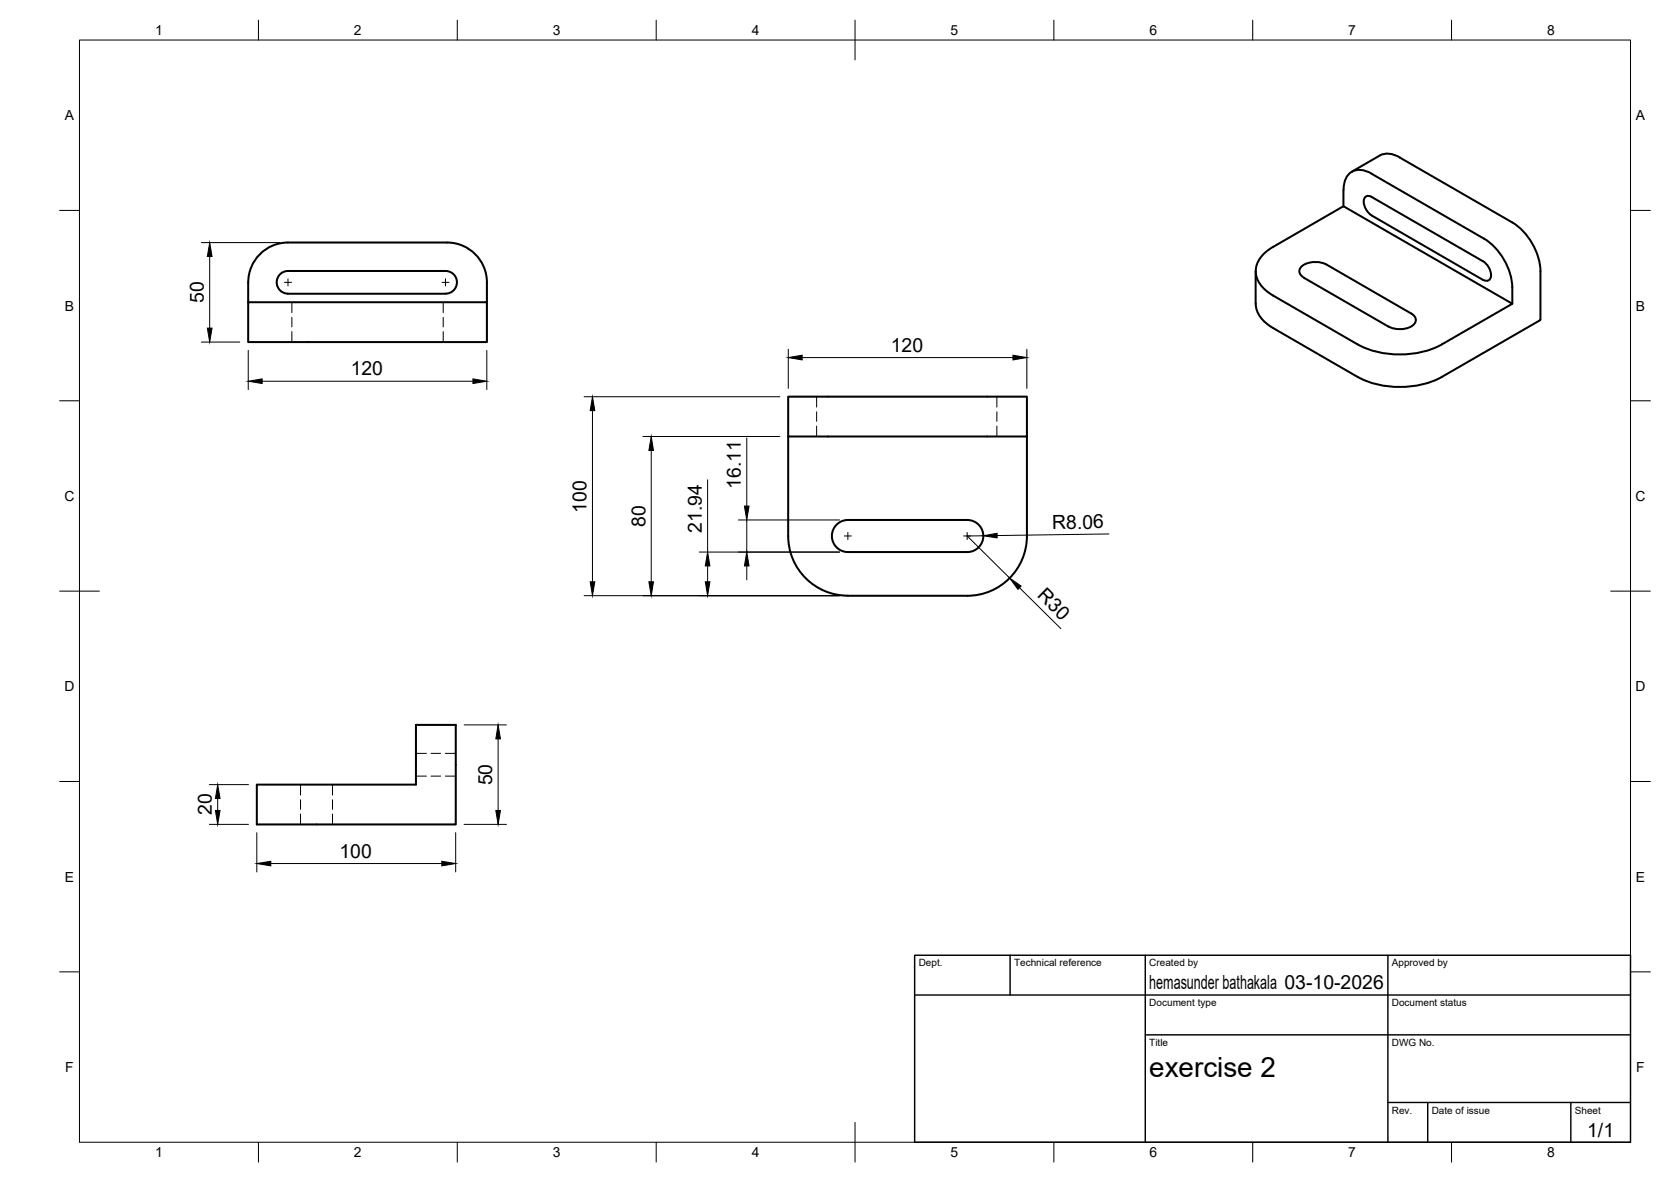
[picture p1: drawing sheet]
<svg xmlns="http://www.w3.org/2000/svg" width="420mm" height="297mm" viewBox="0 0 420 297" stroke-linecap="round" stroke-linejoin="round" font-family="sans-serif">
<!-- layer: Visible -->
<g fill="none" stroke="#000" stroke-width=".51">
<path d="M346.9 39.1l-7 4.1M347 39.1a5 5 0 0 1 5 .5M352 39.6l28.3 16.3a15.6 15.6 0 0 1 7 12.3v12.2l-24.7 14.3a23.4 23.4 0 0 1-21.2 0M344.9 43.7l28.3 16.3M344.9 43.6a4.5 4.5 0 0 0-5.9 .3 5.8 5.8 0 0 0-1.2 3.8v4.1M373.2 60a15.6 15.6 0 0 1 7 12.2l.1 4.1M62.4 76h60v10h-60zM70.6 68.7l1.2-.5 .6-.1h39.6a2.86 2.86 0 0 1 2.9 2.9 2.86 2.86 0 0 1-2.9 2.8h-39.6a2.85 2.85 0 0 1-2.7-1.9 2.85 2.85 0 0 1 .9-3.2zM112.4 60.9h-40a10 10 0 0 0-10 10v5.1M112.4 60.9a10 10 0 0 1 10 10v5.1M315.7 68.2v8.1a7.4 7.4 0 0 0 4.4 6.2l21.2 12.2M327.9 69.8l21.2 12.3"/>
<path d="M327.9 69.8a1.73 1.73 0 0 1-1.2-1.6 1.73 1.73 0 0 1 1.2-1.7 6.3 6.3 0 0 1 5.7 0l21.2 12.3M354.8 78.8a1.73 1.73 0 0 1 1.2 1.6 1.73 1.73 0 0 1-1.2 1.6 6.3 6.3 0 0 1-5.7 0M372.9 70.3a1.22 1.22 0 0 0 1.4 .1 1.22 1.22 0 0 0 .6-1.3l-.2-1.1-.5-1.1-1.3-1.2-28-16.2a1.22 1.22 0 0 0-1.4-.2 1.22 1.22 0 0 0-.6 1.3l.4 1.8 .7 1 .9 .7 28 16.2M198.2 99.7h60v10h-60zM341.3 86.5l-21.2-12.2a7.7 7.7 0 0 1-4.4-6.1 7.2 7.2 0 0 1 4.4-6.2l17.7-10.2 42.5 24.5-17.7 10.2a23.4 23.4 0 0 1-21.2 0M198.2 109.7v25a15 15 0 0 0 15 15M258.2 109.7v25a15 15 0 0 1-15 15h-30M213.2 130.7h30a4 4 0 0 1 4 4 4 4 0 0 1-4 4h-30M213.2 130.7a4 4 0 0 0-4 4 4 4 0 0 0 4 4M64.6 197.2h40v-15h10v25h-50z"/>
</g>
<!-- layer: Hidden -->
<g fill="none" stroke="#000" stroke-width=".25">
<path d="M73.4 76v2.6M73.4 79.8v2.4M111.4 76v2.6M111.4 79.8v2.4M73.4 83.3v2.7M111.4 83.3v2.7M205.3 99.7v2.6M250.7 99.7v2.6M205.3 103.5v2.4M205.3 107.1v2.6M250.7 103.5v2.4M250.7 107.1v2.6"/>
<path d="M75.6 197.2v2.6M83.6 197.2v2.6M104.6 195h2.6M104.6 189.3h2.6M108.4 195h2.4M108.4 189.3h2.4M112 195h2.6M112 189.3h2.6M75.6 201v2.4M75.6 204.6v2.6M83.6 201v2.4M83.6 204.6v2.6"/>
</g>
<!-- layer: BORDER -->
<g fill="none" stroke="#000" stroke-width=".25">
<path d="M20 10.1h390v276.9h-390zM65 5.1v5M115 5.1v5M165 5.1v5M215 5.1v10M265 5.1v5M315 5.1v5M365 5.1v5M15 52.9h5M410 52.9h5M15 100.7h5M410 100.7h5"/>
<path d="M15 148.6h10M405 148.6h10M15 196.4h5M410 196.4h5M15 244.2h5M410 244.2h5M65 287v5M115 287v5M165 287v5M215 282.1v9.9M265 287v5M315 287v5"/>
<path d="M365 287v5"/>
</g>
<!-- layer: TITLEBLOCK -->
<path d="M230 240.1h180v46.9h-180zM230 250h180M254 240.1v9.9M288 240.1v46.9M349 240.1v46.9M288 260.1h122M349 277.1h61M359 277.1v9.9M395 277.1v9.9" fill="none" stroke="#000" stroke-width=".36"/>
<!-- layer: Smart Centers -->
<path d="M71.5 71h1.8M72.4 70.1v1.7M111.1 71h1.8M112 70.1v1.7M212.3 134.7h1.8M213.2 133.8v1.8M242.3 134.7h1.8M243.2 133.8v1.8" fill="none" stroke="#000" stroke-width=".25"/>
<!-- layer: FD_Dimensions -->
<g fill="none" stroke="#000" stroke-width=".25">
<path d="M50.6 61h19.7M52.7 64.5v18M50.6 86h9.7M62.4 88.1v9.8M65.9 95.8h53M122.4 88.1v9.8M146.9 99.7h49.2M198.2 87.8v9.8M201.7 89.9h53M258.2 87.8v9.8M149 103.2v43M161.6 109.7h34.5"/>
<path d="M163.7 113.2v33M187.8 110.1v17.1M175.8 138.7h35.3M177.9 120.6v18.1M185.7 130.7h25.4M187.8 130.7v8M247.2 134.6l-4 .1 10.7 10.6M278.8 134.2l-28.1 .4M146.9 149.7h64.2M177.9 142.2v4M187.8 142.2v3.5M256.3 147.7l10.5 10.3"/>
<path d="M52.6 197.2h9.9M116.7 182.2h10.6M125.2 185.7v18M52.6 207.2h9.9M54.7 200.7v3M64.6 209.3v9.8M68.1 217h43M114.6 209.3v9.8M116.7 207.2h10.6"/>
</g>
<g fill="#000" stroke="#000" stroke-width=".25">
<path d="M52.7 61l.6 3.5h-1.2zM52.1 82.5h1.2l-.6 3.5zM62.4 95.8l3.5-.6v1.2zM118.9 95.2l3.5 .6-3.5 .6zM198.2 89.9l3.5-.6v1.2zM254.7 89.3l3.5 .6-3.5 .6zM149 99.7l.6 3.5h-1.2zM163.7 109.7l.6 3.5h-1.1zM187.2 127.2h1.1l-.5 3.5zM247.2 134.6l3.5-.6v1.2zM148.4 146.2h1.2l-.6 3.5zM163.2 146.2h1.1l-.6 3.5z"/>
<path d="M177.3 146.2h1.2l-.6 3.5zM177.9 138.7l.6 3.5h-1.2zM187.8 138.7l.5 3.5h-1.1zM253.9 145.3l2.9 2-.9 .8zM125.2 182.2l.6 3.5h-1.1zM54.2 203.7h1.1l-.6 3.5zM54.7 197.2l.6 3.5h-1.1zM64.6 217l3.5-.6v1.2zM111.1 216.4l3.5 .6-3.5 .6zM124.7 203.7h1.1l-.6 3.5z"/>
</g>
<text font-size="7" x="289" y="270.6">exercise 2</text>
<g font-size="4.9">
<text x="51.3" y="76.2" transform="rotate(-90 51.3 76.2)">50</text>
<text x="224" y="88.4">120</text>
<text x="88.2" y="94.3">120</text>
<text x="186.3" y="122.8" transform="rotate(-90 186.3 122.8)">16.11</text>
<text x="147.5" y="128.9" transform="rotate(-90 147.5 128.9)">100</text>
<text x="162.3" y="132.4" transform="rotate(-90 162.3 132.4)">80</text>
<text x="176.5" y="134" transform="rotate(-90 176.5 134)">21.94</text>
<text x="264.6" y="132.9" transform="rotate(-1 264.6 132.9)">R8.06</text>
<text x="260.6" y="149.8" transform="rotate(45 260.6 149.8)">R30</text>
<text x="123.8" y="197.4" transform="rotate(-90 123.8 197.4)">50</text>
<text x="53.3" y="204.8" transform="rotate(-90 53.3 204.8)">20</text>
<text x="85.4" y="215.5">100</text>
<text x="289" y="248.5">hemasunder bathakala 03-10-2026</text>
<text x="399.1" y="285.7">1/1</text>
</g>
<g font-size="3.5">
<text x="39" y="8.8">1</text>
<text x="89" y="8.8">2</text>
<text x="139" y="8.8">3</text>
<text x="189" y="8.8">4</text>
<text x="239" y="8.8">5</text>
<text x="289" y="8.8">6</text>
<text x="339" y="8.8">7</text>
<text x="389" y="8.8">8</text>
<text x="16.3" y="30.2">A</text>
<text x="411.3" y="30.2">A</text>
<text x="16.3" y="78">B</text>
<text x="411.3" y="78">B</text>
<text x="16.2" y="125.9">C</text>
<text x="411.2" y="125.9">C</text>
<text x="16.2" y="173.7">D</text>
<text x="411.2" y="173.7">D</text>
<text x="16.3" y="221.6">E</text>
<text x="411.3" y="221.6">E</text>
<text x="16.4" y="269.4">F</text>
<text x="411.4" y="269.4">F</text>
<text x="39" y="290.8">1</text>
<text x="89" y="290.8">2</text>
<text x="139" y="290.8">3</text>
<text x="189" y="290.8">4</text>
<text x="239" y="290.8">5</text>
<text x="289" y="290.8">6</text>
<text x="339" y="290.8">7</text>
<text x="389" y="290.8">8</text>
</g>
<g font-size="2.5">
<text x="231" y="242.9">Dept.</text>
<text x="255" y="242.9">Technical reference</text>
<text x="289" y="242.9">Created by</text>
<text x="350" y="242.9">Approved by</text>
<text x="289" y="252.8">Document type</text>
<text x="350" y="252.8">Document status</text>
<text x="289" y="262.9">Title</text>
<text x="350" y="262.9">DWG No.</text>
<text x="350" y="279.9">Rev.</text>
<text x="360" y="279.9">Date of issue</text>
<text x="396" y="279.9">Sheet</text>
</g>
</svg>
